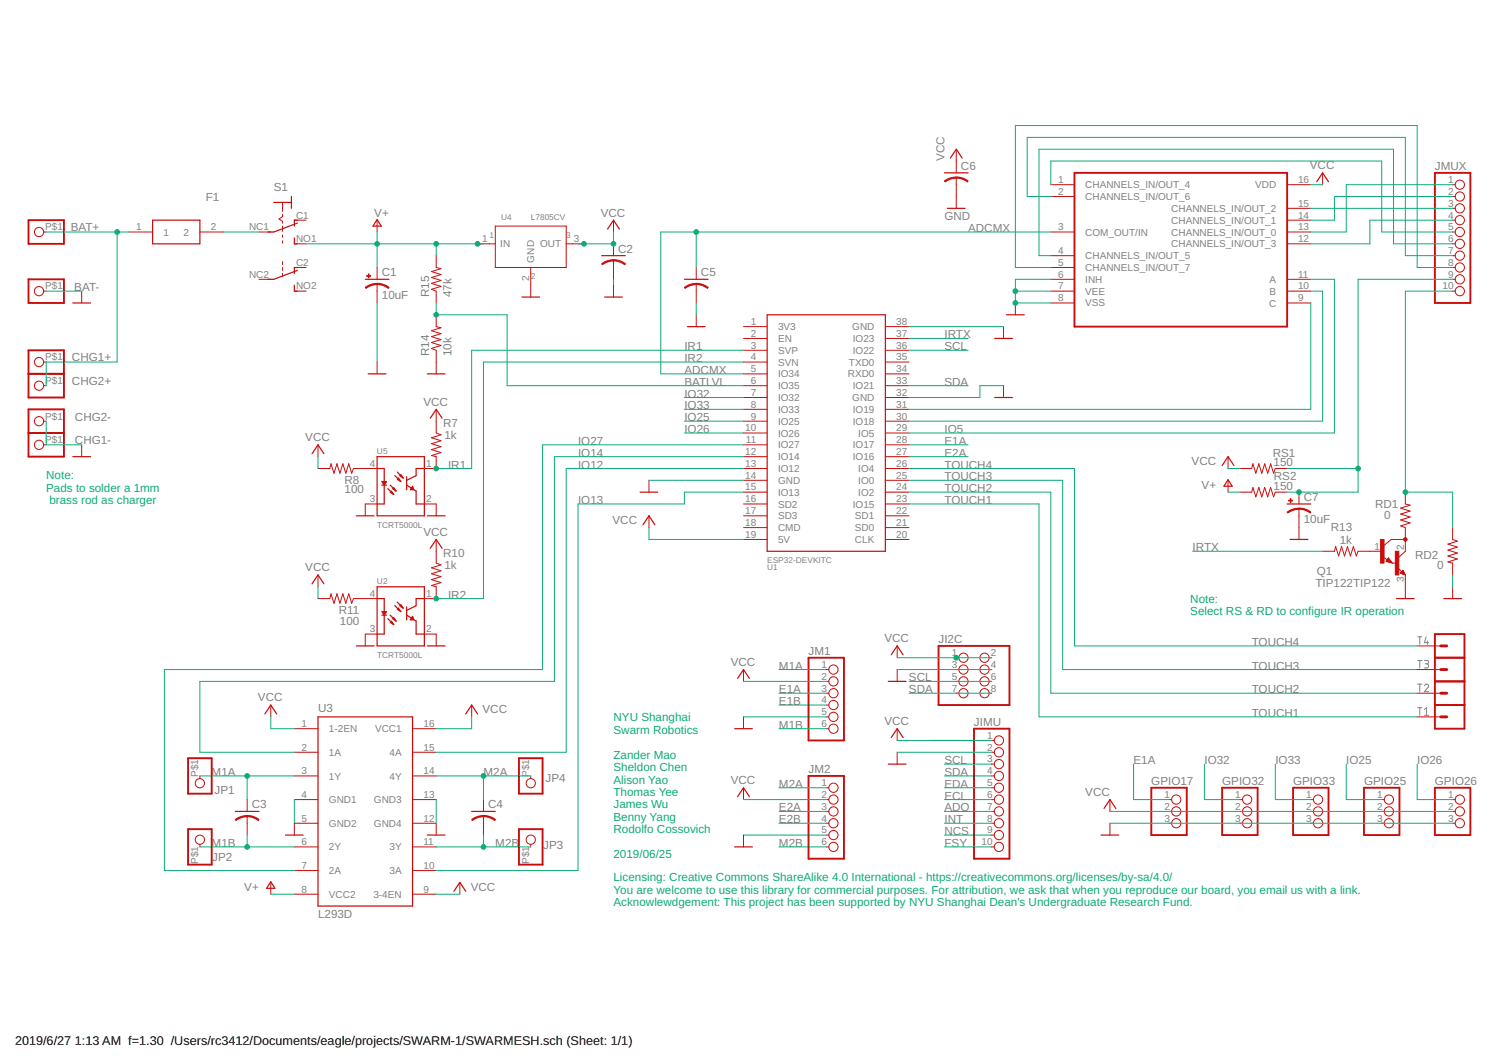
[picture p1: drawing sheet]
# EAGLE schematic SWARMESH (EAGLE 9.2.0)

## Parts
BAT+  PINHD-1X1-BIGPOGO  [1X1-BIGPOGO]
BAT-  PINHD-1X1-BIGPOGO  [1X1-BIGPOGO]
C1  10uF  CPOL-USE2.5-7  [E2,5-7]
C2  C-USC0805  [C0805]
C3  C-USC0805  [C0805]
C4  C-USC0805  [C0805]
C5  C-USC0805  [C0805]
C6  C-USC0805  [C0805]
C7  10uF  CPOL-USE2.5-7  [E2,5-7]
CHG1+  PINHD-1X1-BIGPOGO  [1X1-BIGPOGO]
CHG1-  PINHD-1X1-BIGPOGO  [1X1-BIGPOGO]
CHG2+  PINHD-1X1-BIGPOGO  [1X1-BIGPOGO]
CHG2-  PINHD-1X1-BIGPOGO  [1X1-BIGPOGO]
F1  30R400UF  [30R400UF]
GPIO17  PINHD-1X3  [1X03]
GPIO25  PINHD-1X3  [1X03]
GPIO26  PINHD-1X3  [1X03]
GPIO32  PINHD-1X3  [1X03]
GPIO33  PINHD-1X3  [1X03]
JI2C  PINHD-2X4  [2X04]
JIMU  PINHD-1X10  [1X10-BIG]
JM1  PINHD-1X6  [1X06]
JM2  PINHD-1X6  [1X06]
JMUX  PINHD-1X10  [1X10-BIG]
JP1  PINHD-1X1-BIGPOGO  [1X1-BIGPOGO]
JP2  PINHD-1X1-BIGPOGO  [1X1-BIGPOGO]
JP3  PINHD-1X1-BIGPOGO  [1X1-BIGPOGO]
JP4  PINHD-1X1-BIGPOGO  [1X1-BIGPOGO]
Q1  TIP122TIP122  [TIP122MODIFIED]
R7  1k  R-US_M0805  [M0805]
R8  100  R-US_M0805  [M0805]
R10  1k  R-US_M0805  [M0805]
R11  100  R-US_M0805  [M0805]
R13  1k  R-US_M0805  [M0805]
R14  10k  R-US_M0805  [M0805]
R15  47k  R-US_M0805  [M0805]
RD1  0  R-US_M0805  [M0805]
RD2  0  R-US_M0805  [M0805]
RS1  150  R-US_M0805  [M0805]
RS2  150  R-US_M0805  [M0805]
S1  SWITCH_320-938  [PS22F03]
T1  CONN_01SPRING-CONN  [SPRING-CONNECTOR]
T2  CONN_01SPRING-CONN  [SPRING-CONNECTOR]
T3  CONN_01SPRING-CONN  [SPRING-CONNECTOR]
T4  CONN_01SPRING-CONN  [SPRING-CONNECTOR]
U1  ESP32DEVKITC  [ESP32-DEVKITC]
U2  TCRT5000L  [XDCR_TCRT5000L]
U3  L293D  [DIL16]
U4  L7805CV  [L7805CV_FOOTPRINT]
U5  TCRT5000L  [XDCR_TCRT5000L]
U6  CD4051BEE4  [CD4051BEE4DIP]

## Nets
ADCMX: C5.1 U1.5(IO34) U6.3(COM_OUT/IN)
ADO: JIMU.7
BATLVL: R14.2 R15.1 U1.6(IO35)
E1A: GPIO17.1 JM1.3 U1.28(IO17)
E1B: JM1.4
E2A: JM2.3 U1.27(IO16)
E2B: JM2.4
ECL: JIMU.6
EDA: JIMU.5
FSY: JIMU.10
GND: BAT-.P$1 C1.- C2.2 C5.2 C6.2 C7.- CHG1-.P$1 CHG2-.P$1 GPIO17.3 GPIO25.3 GPIO26.3 GPIO32.3 GPIO33.3 JI2C.3 JI2C.4 JIMU.2 JM1.5 JM2.5 Q1.3(E) R14.1 RD2.2 U1.14(GND) U1.32(GND) U1.38(GND) U2.2(E) U2.3(C) U3.4(GND1) U3.5(GND2) U3.12(GND4) U3.13(GND3) U4.2(GND) U5.2(E) U5.3(C)
INT: JIMU.8
IO5: U1.29(IO5) U6.11(A)
IO12: U1.13(IO12) U3.15(4A)
IO13: U1.15(IO13) U3.10(3A)
IO14: U1.12(IO14) U3.2(1A)
IO25: GPIO25.1 U1.9(IO25)
IO26: GPIO26.1 U1.10(IO26)
IO27: U1.11(IO27) U3.7(2A)
IO32: GPIO32.1 U1.7(IO32)
IO33: GPIO33.1 U1.8(IO33)
IR1: R7.2 U1.3(SVP) U5.1(CO)
IR2: R10.2 U1.4(SVN) U2.1(CO)
IRTX: R13.2 U1.37(IO23)
M1A: C3.1 JM1.1 JP1.P$1 U3.3(1Y)
M1B: C3.2 JM1.6 JP2.P$1 U3.6(2Y)
M2A: C4.1 JM2.1 JP4.P$1 U3.14(4Y)
M2B: C4.2 JM2.6 JP3.P$1 U3.11(3Y)
N$1: Q1.2(C) RD1.1
N$5: JMUX.6 U6.4(CHANNELS_IN/OUT_5)
N$7: U1.30(IO18) U6.10(B)
N$8: U1.31(IO19) U6.9(C)
N$9: R11.1 U2.4(A)
N$10: R8.1 U5.4(A)
N$11: JMUX.5 U6.1(CHANNELS_IN/OUT_4)
N$12: Q1.1(B) R13.1 U6.6(INH) U6.7(VEE) U6.8(VSS) ; supply symbol labelled GND
N$13: JMUX.7 U6.2(CHANNELS_IN/OUT_6)
N$14: JMUX.8 U6.5(CHANNELS_IN/OUT_7)
N$15: BAT+.P$1 CHG1+.P$1 CHG2+.P$1 F1.1
N$16: C7.+ JMUX.9 RS1.1 RS2.1
N$17: JMUX.10 RD1.2 RD2.1
N$18: F1.2 S1.NC1(1:P)
N$19: JMUX.1 U6.13(CHANNELS_IN/OUT_0)
N$20: JMUX.2 U6.14(CHANNELS_IN/OUT_1)
N$21: JMUX.4 U6.12(CHANNELS_IN/OUT_3)
N$22: JMUX.3 U6.15(CHANNELS_IN/OUT_2)
NCS: JIMU.9
SCL: JI2C.5 JI2C.6 JIMU.3 U1.36(IO22)
SDA: JI2C.7 JI2C.8 JIMU.4 U1.33(IO21)
TOUCH1: T1.P$2 U1.23(IO15)
TOUCH2: T2.P$2 U1.24(IO2)
TOUCH3: T3.P$2 U1.25(IO0)
TOUCH4: T4.P$2 U1.26(IO4)
V+: C1.+ R15.2 RS2.2 S1.NO1(1:S) U3.8(VCC2) U4.1(IN)
VCC: C2.1 C6.1 GPIO17.2 GPIO25.2 GPIO26.2 GPIO32.2 GPIO33.2 JI2C.1 JI2C.2 JIMU.1 JM1.2 JM2.2 R7.1 R8.2 R10.1 R11.2 RS1.2 U1.19(5V) U3.1(1-2EN) U3.9(3-4EN) U3.16(VCC1) U4.3(OUT) U6.16(VDD)
Unconnected: S1.C1(1:O) S1.C2(B:O) S1.NC2(B:P) S1.NO2(B:S) U1.1(3V3) U1.2(EN) U1.16(SD2) U1.17(SD3) U1.18(CMD) U1.20(CLK) U1.21(SD0) U1.22(SD1) U1.34(RXD0) U1.35(TXD0)

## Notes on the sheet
- Remember to review CD4051 footprint & connections
- check switch
- Note:
  Pads to solder a 1mm
   brass rod as charger
- Note:
  Select RS & RD to configure IR operation
- Note:
  Touch Sensors could be connected to other sensors
- NYU Shanghai
  Swarm Robotics
  
  Zander Mao
  Sheldon Chen
  Alison Yao
  Thomas Yee
  James Wu
  Benny Yang
  Rodolfo Cossovich
  
  2019/06/25
- Licensing: Creative Commons ShareAlike 4.0 International - https://creativecommons.org/licenses/by-sa/4.0/ 
  You are welcome to use this library for commercial purposes. For attribution, we ask that when you reproduce our board, you email us with a link.
  Acknowlewdgement: This project has been supported by NYU Shanghai Dean's Undergraduate Research Fund.
